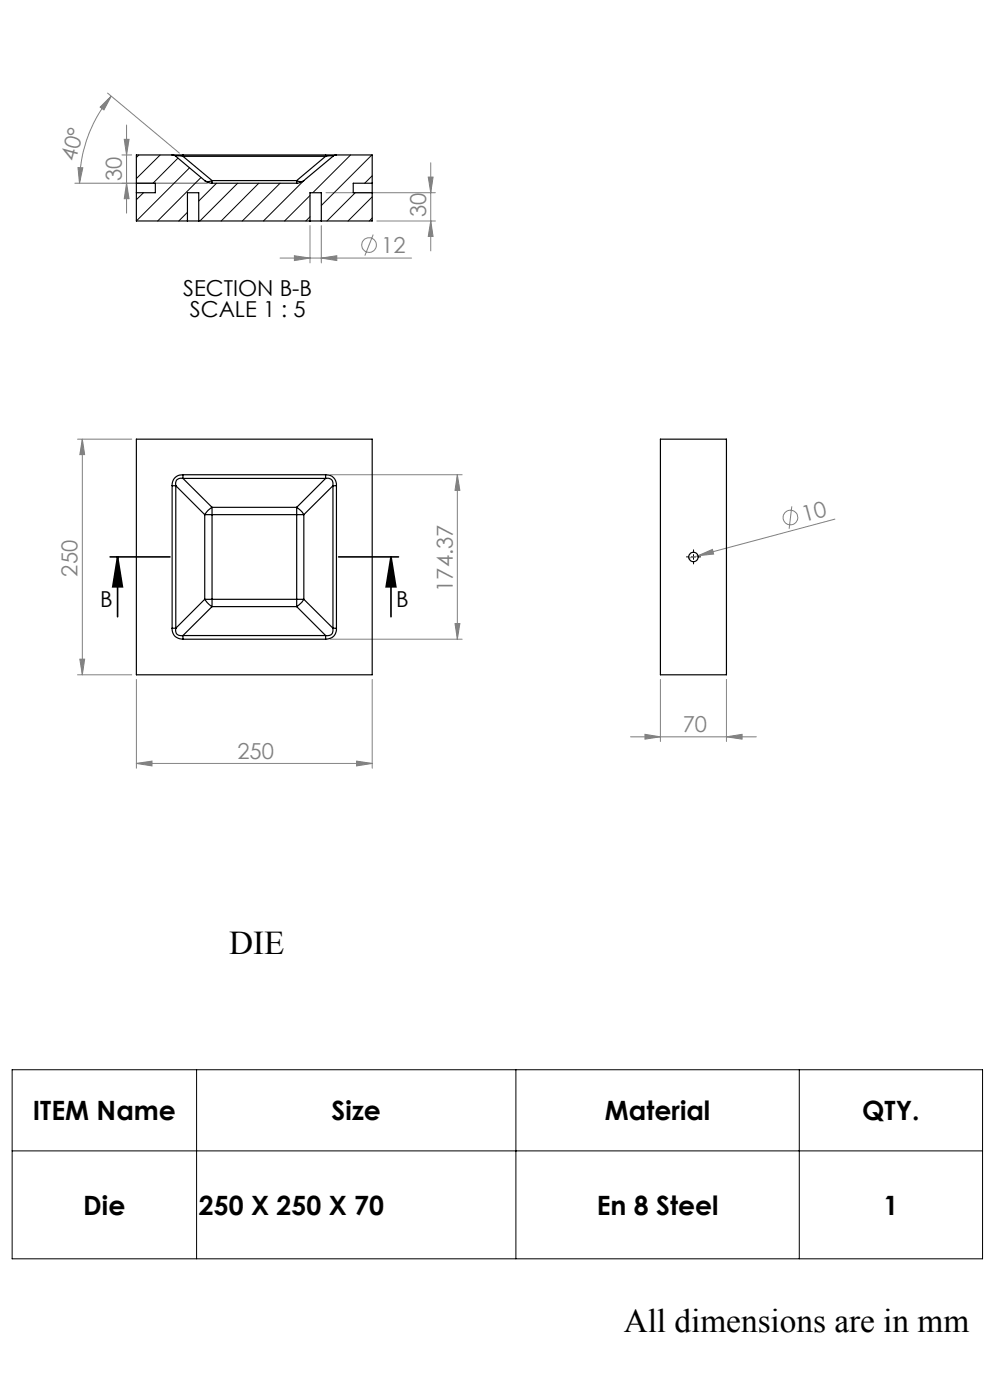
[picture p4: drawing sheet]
<svg xmlns="http://www.w3.org/2000/svg" width="210mm" height="297mm" viewBox="0 0 210 297" stroke-linecap="round" stroke-linejoin="round" font-family="sans-serif">
<g fill="none" stroke="#808080" stroke-width=".21">
<path d="M22.8 19.8l15.3 12.7M15.9 38.9h28.1M16.5 35.6h1.1l-.7 3.3zM21.2 22.7l2.4-2.3-1.6 2.9zM23.6 20.4a29.1 29.1 0 0 0-6.7 18.5M25.9 32.9h2M26.4 29.6h1l-.6 3.3zM26.8 26.5v18.7M26.8 38.9l.6 3.3h-1zM90.8 37.6h1.1l-.5 3.3zM91.4 34.5v18.7M59.4 54.7h27.9"/>
<path d="M62.4 54.3l3.4 .4-3.4 .6zM65.8 47.9v7.9M68.2 54.7l3.2-.4v1zM68.2 47.9v7.9M69.1 40.9h23.3M79.2 49.8l-1.8 4.4M79.9 46.9h12.5M91.4 46.9l.5 3.3h-1.1zM16.4 93.2h11.5M17.5 93.2v50M17.5 93.2l.5 3.2h-1.1zM70.1 100.7h27.9"/>
<path d="M97 100.7l.5 3.3h-1zM97 100.7v34.9M148.1 117.9l3-1.3 .3 .9zM148.1 117.9l-2 .5M168 107.4l-.6 4.8M177.1 110.1l-29 7.8M16.9 139.8h1.1l-.5 3.4zM70.1 135.6h27.9M96.5 132.3h1l-.5 3.3zM16.4 143.2h11.5M28.9 144.1v18.9M79 144.1v18.9"/>
<path d="M133.7 156.3h26.7M136.8 155.8l3.3 .5-3.3 .5zM140.1 144.1v13.2M154.1 156.3l3.3-.5v1zM154.1 144.1v13.2M28.9 162l3.3-.5v1zM28.9 162h50.1M75.6 161.5l3.4 .5-3.4 .5z"/>
<circle cx="78.3" cy="52" r="1.55"/>
<circle cx="167.7" cy="109.8" r="1.55"/>
</g>
<path d="M23.4 118.1h12.7M24.9 118.1l1.1 6.4h-2.1zM24.9 118.1v12.7M71.8 118.1h12.7M82.9 118.1l1.1 6.4h-2.1zM82.9 118.1v12.7" fill="none" stroke="#000" stroke-width=".35"/>
<path d="M146.6 118.1h1M147.1 117.6v1.1M2.6 226.9h205.8v40.1h-205.8zM41.7 226.9v40.1M109.4 226.9v40.1M169.5 226.9v40.1M2.6 244.2h205.8" fill="none" stroke="#000" stroke-width=".21"/>
<path d="M146.1 118.1h-.5M147.1 117.1v-.5M147.1 119.1v.5M148.1 118.1h.5" fill="none" stroke="#000" stroke-width=".21" stroke-dasharray="15.2 1.3 1.3 1.3"/>
<path d="M82.9 118.1l1.1 6.4h-2.1zM24.9 118.1l1.1 6.4h-2.1z" fill="#000"/>
<g fill="#808080">
<path d="M148.1 117.9l3-1.3 .3 .9z"/>
<path d="M68.2 54.7l3.2-.4v1zM62.4 54.3l3.4 .4-3.4 .6z"/>
<path d="M28.9 162l3.3-.5v1zM75.6 161.5l3.4 .5-3.4 .5zM136.8 155.8l3.3 .5-3.3 .5zM154.1 156.3l3.3-.5v1z"/>
<path d="M21.2 22.7l2.4-2.3-1.6 2.9zM16.5 35.6h1.1l-.7 3.3z"/>
<path d="M17.5 93.2l.5 3.2h-1.1zM16.9 139.8h1.1l-.5 3.4zM97 100.7l.5 3.3h-1zM96.5 132.3h1l-.5 3.3zM26.4 29.6h1l-.6 3.3zM26.8 38.9l.6 3.3h-1zM90.8 37.6h1.1l-.5 3.3zM91.4 46.9l.5 3.3h-1.1z"/>
</g>
<g fill="none" stroke="#000" stroke-width=".25">
<path d="M28.9 38.9v2M28.9 38.9h4v2h-4M36.5 32.9l.8 .3M36.5 32.9h2.3M36.5 32.9h-7.6v6M37.3 33.2l.2-.2 1.3 .2M37.3 33.2l6.1 5.1M38.8 32.9v.3M38.8 32.9h30.3M38.8 33.2l6.2 5.1M38.8 33.2h30.3M43.4 38.3l.7 .4 .9 .2"/>
<path d="M43.4 38.3a1.51 1.51 0 0 0 1.6 0M45 38.3v.6M45 38.9h17.9M45 38.3h17.9M62.9 38.3a1.45 1.45 0 0 0 1.6 0M62.9 38.3v.6M64.5 38.3l-.8 .4-.8 .2M69.1 33.2l.9-.1a.37 .37 0 0 1 .6 .1M69.1 32.9v.3M69.1 32.9h2.3M69.1 33.2l-6.2 5.1M70.6 33.2l-6.1 5.1"/>
<path d="M71.4 32.9l-.8 .3M71.4 32.9h7.6v6M79 38.9v2M79 38.9h-4.1v2h4.1M28.9 40.9v6h10.9M39.8 46.9h2.4M39.8 46.9v-6h2.4v6M42.2 46.9h23.6M65.8 46.9h2.4M65.8 46.9v-6h2.4v6M79 40.9v6h-10.8M28.9 93.2h50.1v50h-50.1z"/>
<path d="M140.1 93.2h14v50h-14zM36.5 103h.8M36.5 103v30.3M37.3 103v30.3M37.3 103l6.1 6.2M38.8 100.7a2.13 2.13 0 0 0-2.3 2.3M38.8 100.7v.8M38.8 101.5a1.18 1.18 0 0 0-1.3 .3 1.18 1.18 0 0 0-.2 1.2M38.8 100.7h30.3M38.8 101.5h30.3M38.8 101.5l6.2 6.1M43.4 109.2h1.6"/>
<path d="M43.4 109.2v17.9M45 107.6l-.9 .7-.7 .9M45 107.6v1.6M45 107.6h17.9M45 109.2v17.9M45 109.2h17.9M62.9 107.6l1.1 .9 .5 .7M62.9 109.2h1.6M62.9 107.6v1.6M62.9 109.2v17.9M64.5 109.2v17.9M69.1 100.7a2.13 2.13 0 0 1 2.3 2.3"/>
<path d="M69.1 101.5a1.21 1.21 0 0 1 1.2 .3 1.21 1.21 0 0 1 .3 1.2M69.1 100.7v.8M69.1 101.5l-6.2 6.1M70.6 103h.8M70.6 103v30.3M70.6 103l-6.1 6.2M71.4 103v30.3M36.5 133.3h.8M36.5 133.3a2.12 2.12 0 0 0 2.3 2.3M37.3 133.3a1.18 1.18 0 0 0 .2 1.2 1.18 1.18 0 0 0 1.3 .3M38.8 134.8v.8M38.8 134.8h30.3"/>
<path d="M38.8 135.6h30.3M43.4 127.1l.9 1.1 .7 .5M43.4 127.1h1.6M43.4 127.1l-6.1 6.2M45 127.1v1.6M45 128.7l-6.2 6.1M45 128.7h17.9M45 127.1h17.9M62.9 127.1v1.6M62.9 127.1h1.6M62.9 128.7l6.2 6.1M64.5 127.1l-.5 .7-1.1 .9"/>
<path d="M64.5 127.1l6.1 6.2M69.1 134.8v.8M70.6 133.3h.8M70.6 133.3a1.21 1.21 0 0 1-.3 1.2 1.21 1.21 0 0 1-1.2 .3M71.4 133.3a2.12 2.12 0 0 1-2.3 2.3"/>
<circle cx="147.1" cy="118.2" r="1"/>
</g>
<g fill="none" stroke="#000" stroke-width=".21">
<path d="M29.5 32.9l-.6 .5M34 32.9l-5.1 5M37.7 33.5l-5.2 5.4M40.2 35.6l-11.3 11.3M42.7 37.6l-9.3 9.3M45.9 38.9l-3.7 3.7M50.4 38.9l-8 8M54.9 38.9l-8 8M59.4 38.9l-8 8M64.4 38.4l-8.5 8.5M74.4 32.9l-8 8M78.9 32.9l-10.7 10.7"/>
<path d="M79 37.3l-1.6 1.6M30.4 40.9l-1.5 1.5M39.8 45l-1.9 1.9M65.8 41.5l-5.4 5.4M65.8 46l-.9 .9M75.4 40.9l-6 6M79 41.8l-5.2 5.1M79 46.2l-.6 .7"/>
</g>
<g font-size="7.1">
<text x="48.6" y="202.5">DIE</text>
<text x="132.3" y="282.6">All dimensions are in mm</text>
</g>
<g font-size="5.6">
<text x="7" y="237.7">ITEM Name</text>
<text x="70.3" y="237.7">Size</text>
<text x="128.3" y="237.7">Material</text>
<text x="182.9" y="237.7">QTY.</text>
<text x="17.7" y="257.7">Die</text>
<text x="42.2" y="257.7">250 X 250 X 70</text>
<text x="126.6" y="257.7">En 8 Steel</text>
<text x="187.4" y="257.7">1</text>
</g>
<g font-size="4.7" fill="#808080">
<text x="16" y="34.4" transform="rotate(-75 16 34.4)">40°</text>
<text x="25.9" y="38.5" transform="rotate(-90 25.9 38.5)">30</text>
<text x="90.4" y="46.1" transform="rotate(-90 90.4 46.1)">30</text>
<text x="80.9" y="53.7">12</text>
<text x="170.6" y="110.8" transform="rotate(-15 170.6 110.8)">10</text>
<text x="16.5" y="122.3" transform="rotate(-90 16.5 122.3)">250</text>
<text x="96" y="125.6" transform="rotate(-90 96 125.6)">174.37</text>
<text x="144.8" y="155.3">70</text>
<text x="50.4" y="160.9">250</text>
</g>
<g font-size="4.7">
<text x="38.9" y="62.7">SECTION B-B</text>
<text x="40.3" y="67.3">SCALE 1 : 5</text>
<text x="21.3" y="128.7">B</text>
<text x="84" y="128.7">B</text>
</g>
</svg>
